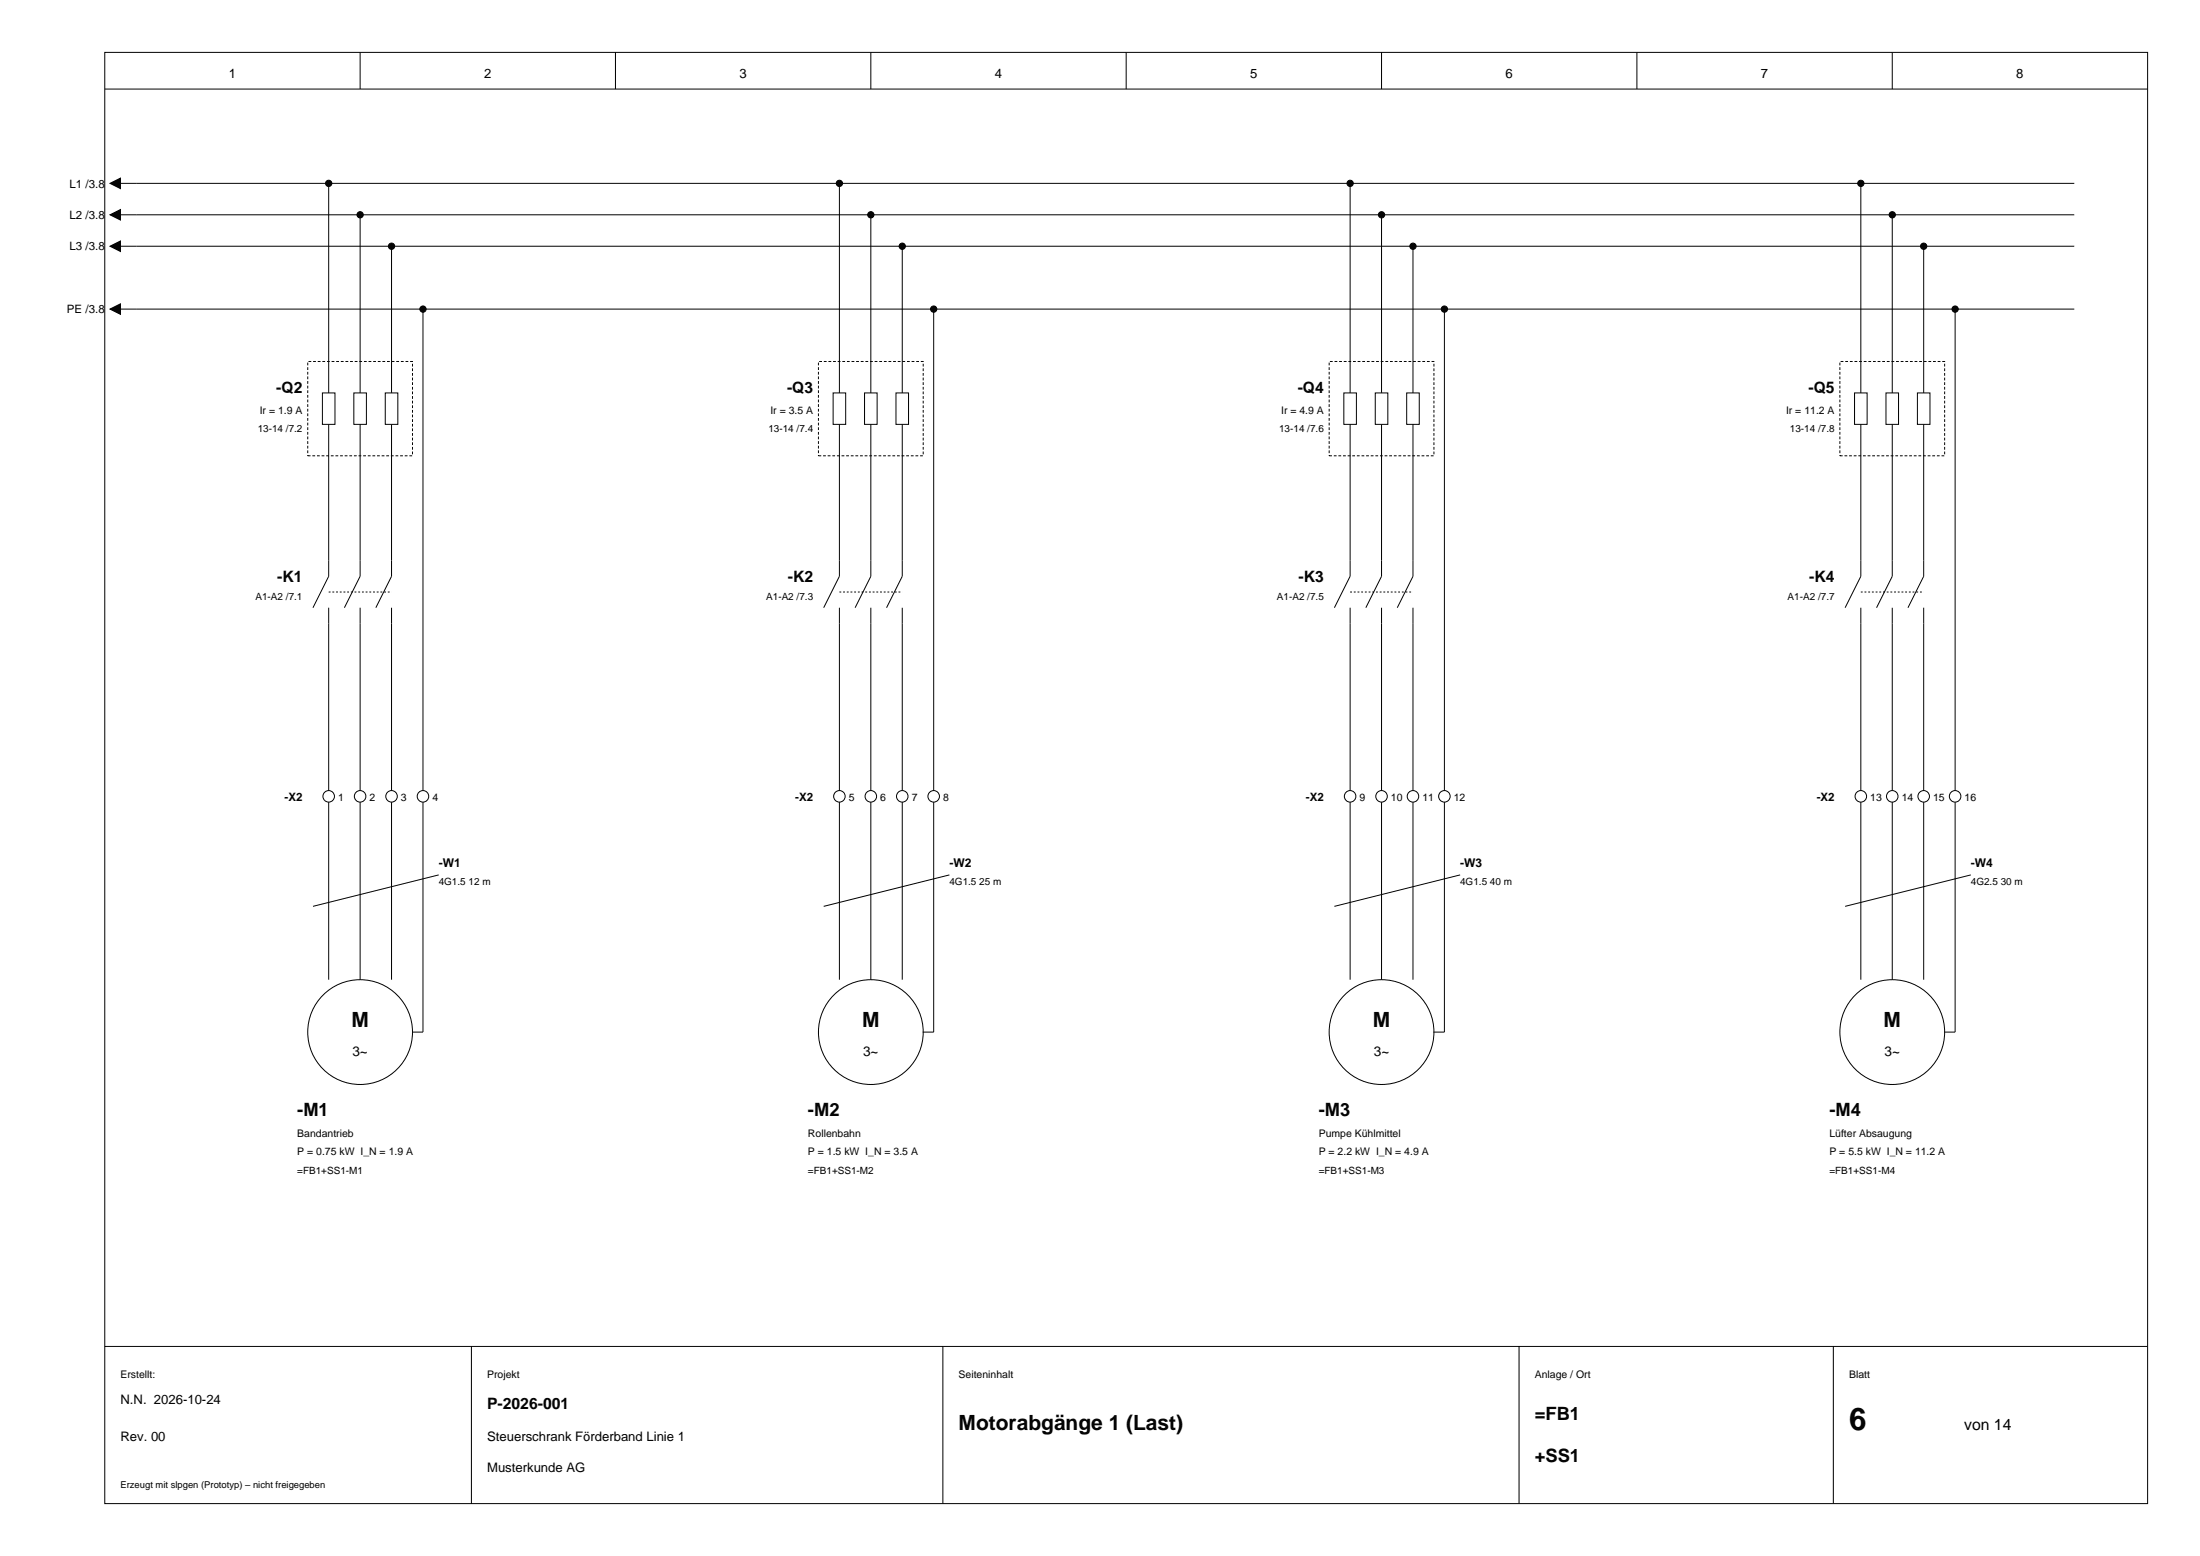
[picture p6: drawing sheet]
<svg xmlns="http://www.w3.org/2000/svg" width="420mm" height="297mm" viewBox="0 0 420 297" stroke-linecap="round" stroke-linejoin="round" font-family="sans-serif">
<g fill="none" stroke="#000" stroke-width=".19">
<path d="M20 10h390v277h-390zM20 17h390M68.8 10v7M117.5 10v7M166.2 10v7M215 10v7M263.8 10v7M312.5 10v7M361.3 10v7M23 35h373M62.7 35v40M160.3 35v40"/>
<path d="M257.7 35v40M355.3 35v40M23 41h373M23 47h373M23 59h373M68.8 41v34M74.8 47v28M80.7 59v91.9M166.2 41v34M172.2 47v28M178.3 59v91.9M263.8 41v34"/>
<path d="M269.8 47v28M275.7 59v91.9M361.3 41v34M367.3 47v28M373.2 59v91.9M61.5 75h2.4v6h-2.4zM67.5 75h2.4v6h-2.4zM73.6 75h2.4v6h-2.4zM159.1 75h2.4v6h-2.4zM165.1 75h2.4v6h-2.4zM171 75h2.4v6h-2.4zM256.5 75h2.4v6h-2.4z"/>
<path d="M262.5 75h2.4v6h-2.4zM268.5 75h2.4v6h-2.4zM354 75h2.4v6h-2.4zM360 75h2.4v6h-2.4zM366 75h2.4v6h-2.4zM62.7 81v29l-2.9 6M68.8 81v29l-3 6M74.8 81v29l-3.1 6M160.3 81v29l-3.1 6M166.2 81v29l-3 6M172.2 81v29l-2.9 6M257.7 81v29l-3 6"/>
<path d="M263.8 81v29l-3 6M269.8 81v29l-3.1 6M355.3 81v29l-3.1 6M361.3 81v29l-3 6M367.3 81v29l-3 6M62.7 116v34.9M68.8 116v34.9M74.8 116v34.9M160.3 116v34.9M166.2 116v34.9M172.2 116v34.9M257.7 116v34.9"/>
<path d="M263.8 116v34.9M269.8 116v34.9M355.3 116v34.9M361.3 116v34.9M367.3 116v34.9M62.7 153.1v33.9M68.8 153.1v33.9M74.8 153.1v33.9M80.7 153.1v43.9h-2M160.3 153.1v33.9M166.2 153.1v33.9M172.2 153.1v33.9"/>
<path d="M178.3 153.1v43.9h-2.2M257.7 153.1v33.9M263.8 153.1v33.9M269.8 153.1v33.9M275.7 153.1v43.9h-2M355.3 153.1v33.9M361.3 153.1v33.9M367.3 153.1v33.9M373.2 153.1v43.9h-2M83.8 167l-24 6M181.2 167l-24 6M278.7 167l-24 6"/>
<path d="M376.2 167l-24 6M20 257h390M90 257v30M180 257v30M290 257v30M350 257v30"/>
<circle cx="62.7" cy="152" r="1.1"/>
<circle cx="68.7" cy="152" r="1.1"/>
<circle cx="74.7" cy="152" r="1.1"/>
<circle cx="80.7" cy="152" r="1.1"/>
<circle cx="160.2" cy="152" r="1.1"/>
<circle cx="166.2" cy="152" r="1.1"/>
<circle cx="172.2" cy="152" r="1.1"/>
<circle cx="178.2" cy="152" r="1.1"/>
<circle cx="257.7" cy="152" r="1.1"/>
<circle cx="263.7" cy="152" r="1.1"/>
<circle cx="269.7" cy="152" r="1.1"/>
<circle cx="275.7" cy="152" r="1.1"/>
<circle cx="355.2" cy="152" r="1.1"/>
<circle cx="361.2" cy="152" r="1.1"/>
<circle cx="367.2" cy="152" r="1.1"/>
<circle cx="373.2" cy="152" r="1.1"/>
<circle cx="68.7" cy="197" r="10"/>
<circle cx="166.2" cy="197" r="10"/>
<circle cx="263.7" cy="197" r="10"/>
<circle cx="361.2" cy="197" r="10"/>
</g>
<g fill="#000" stroke="#000" stroke-width=".19">
<path d="M21 35l2-1v2zM21 41l2-1v2zM21 47l2-1v2zM21 59l2-1v2z"/>
<circle cx="62.7" cy="35" r=".6"/>
<circle cx="160.2" cy="35" r=".6"/>
<circle cx="257.7" cy="35" r=".6"/>
<circle cx="355.3" cy="35" r=".6"/>
<circle cx="68.7" cy="41" r=".6"/>
<circle cx="74.7" cy="47" r=".6"/>
<circle cx="80.7" cy="59" r=".6"/>
<circle cx="166.2" cy="41" r=".6"/>
<circle cx="172.2" cy="47" r=".6"/>
<circle cx="178.2" cy="59" r=".6"/>
<circle cx="263.7" cy="41" r=".6"/>
<circle cx="269.7" cy="47" r=".6"/>
<circle cx="275.7" cy="59" r=".6"/>
<circle cx="361.3" cy="41" r=".6"/>
<circle cx="367.2" cy="47" r=".6"/>
<circle cx="373.2" cy="59" r=".6"/>
</g>
<path d="M58.7 69h20v18h-20zM156.3 69h19.9v18h-19.9zM253.7 69h20.1v18h-20.1zM351.3 69h19.9v18h-19.9z" fill="none" stroke="#000" stroke-width=".19" stroke-dasharray=".5 .4" stroke-linecap="butt"/>
<path d="M62.7 113h12.1M160.3 113h11.9M257.7 113h12.1M355.3 113h12" fill="none" stroke="#000" stroke-width=".19" stroke-dasharray=".4 .4" stroke-linecap="butt"/>
<text font-size="6" x="353" y="273">6</text>
<g font-size="4">
<text x="67.1" y="196">M</text>
<text x="164.6" y="196">M</text>
<text x="262.1" y="196">M</text>
<text x="359.6" y="196">M</text>
<text x="183" y="273">Motorabgänge 1 (Last)</text>
</g>
<g font-size="3.5">
<text x="56.7" y="213">-M1</text>
<text x="154.3" y="213">-M2</text>
<text x="251.7" y="213">-M3</text>
<text x="349.2" y="213">-M4</text>
<text x="293" y="271">=FB1</text>
<text x="293" y="279">+SS1</text>
</g>
<g font-size="3">
<text x="52.7" y="75">-Q2</text>
<text x="150.2" y="75">-Q3</text>
<text x="247.7" y="75">-Q4</text>
<text x="345.2" y="75">-Q5</text>
<text x="52.9" y="111">-K1</text>
<text x="150.4" y="111">-K2</text>
<text x="247.9" y="111">-K3</text>
<text x="345.4" y="111">-K4</text>
<text x="93" y="269">P-2026-001</text>
<text x="375" y="273">von 14</text>
</g>
<g font-size="2.6">
<text x="67.3" y="201.5">3~</text>
<text x="164.8" y="201.5">3~</text>
<text x="262.3" y="201.5">3~</text>
<text x="359.8" y="201.5">3~</text>
</g>
<g font-size="2.5">
<text x="43.7" y="14.8">1</text>
<text x="92.4" y="14.8">2</text>
<text x="141.2" y="14.8">3</text>
<text x="189.9" y="14.8">4</text>
<text x="238.7" y="14.8">5</text>
<text x="287.4" y="14.8">6</text>
<text x="336.2" y="14.8">7</text>
<text x="384.9" y="14.8">8</text>
<text x="23" y="268">N.N. 2026-10-24</text>
<text x="23" y="275">Rev. 00</text>
<text x="93" y="275">Steuerschrank Förderband Linie 1</text>
<text x="93" y="281">Musterkunde AG</text>
</g>
<g font-size="2.3">
<text x="83.8" y="165.5">-W1</text>
<text x="181.2" y="165.5">-W2</text>
<text x="278.7" y="165.5">-W3</text>
<text x="376.2" y="165.5">-W4</text>
</g>
<g font-size="2.2">
<text x="13.3" y="35.8">L1 /3.8</text>
<text x="13.3" y="41.8">L2 /3.8</text>
<text x="13.3" y="47.8">L3 /3.8</text>
<text x="12.8" y="59.8">PE /3.8</text>
<text x="54.3" y="152.8">-X2</text>
<text x="151.8" y="152.8">-X2</text>
<text x="249.3" y="152.8">-X2</text>
<text x="346.8" y="152.8">-X2</text>
</g>
<g font-size="2">
<text x="49.6" y="79">Ir = 1.9 A</text>
<text x="147.1" y="79">Ir = 3.5 A</text>
<text x="244.6" y="79">Ir = 4.9 A</text>
<text x="341" y="79">Ir = 11.2 A</text>
<text x="64.6" y="152.8">1</text>
<text x="70.6" y="152.8">2</text>
<text x="76.5" y="152.8">3</text>
<text x="82.5" y="152.8">4</text>
<text x="162" y="152.8">5</text>
<text x="168.1" y="152.8">6</text>
<text x="174.1" y="152.8">7</text>
<text x="180.1" y="152.8">8</text>
<text x="259.6" y="152.8">9</text>
<text x="265.6" y="152.8">10</text>
<text x="271.5" y="152.8">11</text>
<text x="277.6" y="152.8">12</text>
<text x="357" y="152.8">13</text>
<text x="363" y="152.8">14</text>
<text x="369" y="152.8">15</text>
<text x="375.1" y="152.8">16</text>
<text x="56.7" y="217">Bandantrieb</text>
<text x="56.7" y="220.5">P = 0.75 kW I_N = 1.9 A</text>
<text x="154.3" y="217">Rollenbahn</text>
<text x="154.3" y="220.5">P = 1.5 kW I_N = 3.5 A</text>
<text x="251.7" y="217">Pumpe Kühlmittel</text>
<text x="251.7" y="220.5">P = 2.2 kW I_N = 4.9 A</text>
<text x="349.2" y="217">Lüfter Absaugung</text>
<text x="349.2" y="220.5">P = 5.5 kW I_N = 11.2 A</text>
<text x="23" y="263">Erstellt:</text>
<text x="93" y="263">Projekt</text>
<text x="183" y="263">Seiteninhalt</text>
<text x="293" y="263">Anlage / Ort</text>
<text x="353" y="263">Blatt</text>
</g>
<g font-size="1.9">
<text x="49.2" y="82.5">13-14 /7.2</text>
<text x="146.7" y="82.5">13-14 /7.4</text>
<text x="244.2" y="82.5">13-14 /7.6</text>
<text x="341.7" y="82.5">13-14 /7.8</text>
<text x="48.8" y="114.5">A1-A2 /7.1</text>
<text x="146.3" y="114.5">A1-A2 /7.3</text>
<text x="243.8" y="114.5">A1-A2 /7.5</text>
<text x="341.3" y="114.5">A1-A2 /7.7</text>
<text x="83.8" y="169">4G1.5 12 m</text>
<text x="181.2" y="169">4G1.5 25 m</text>
<text x="278.7" y="169">4G1.5 40 m</text>
<text x="376.2" y="169">4G2.5 30 m</text>
<text x="56.7" y="224">=FB1+SS1-M1</text>
<text x="154.3" y="224">=FB1+SS1-M2</text>
<text x="251.7" y="224">=FB1+SS1-M3</text>
<text x="349.2" y="224">=FB1+SS1-M4</text>
</g>
<text font-size="1.8" x="23" y="284">Erzeugt mit slpgen (Prototyp) – nicht freigegeben</text>
</svg>
